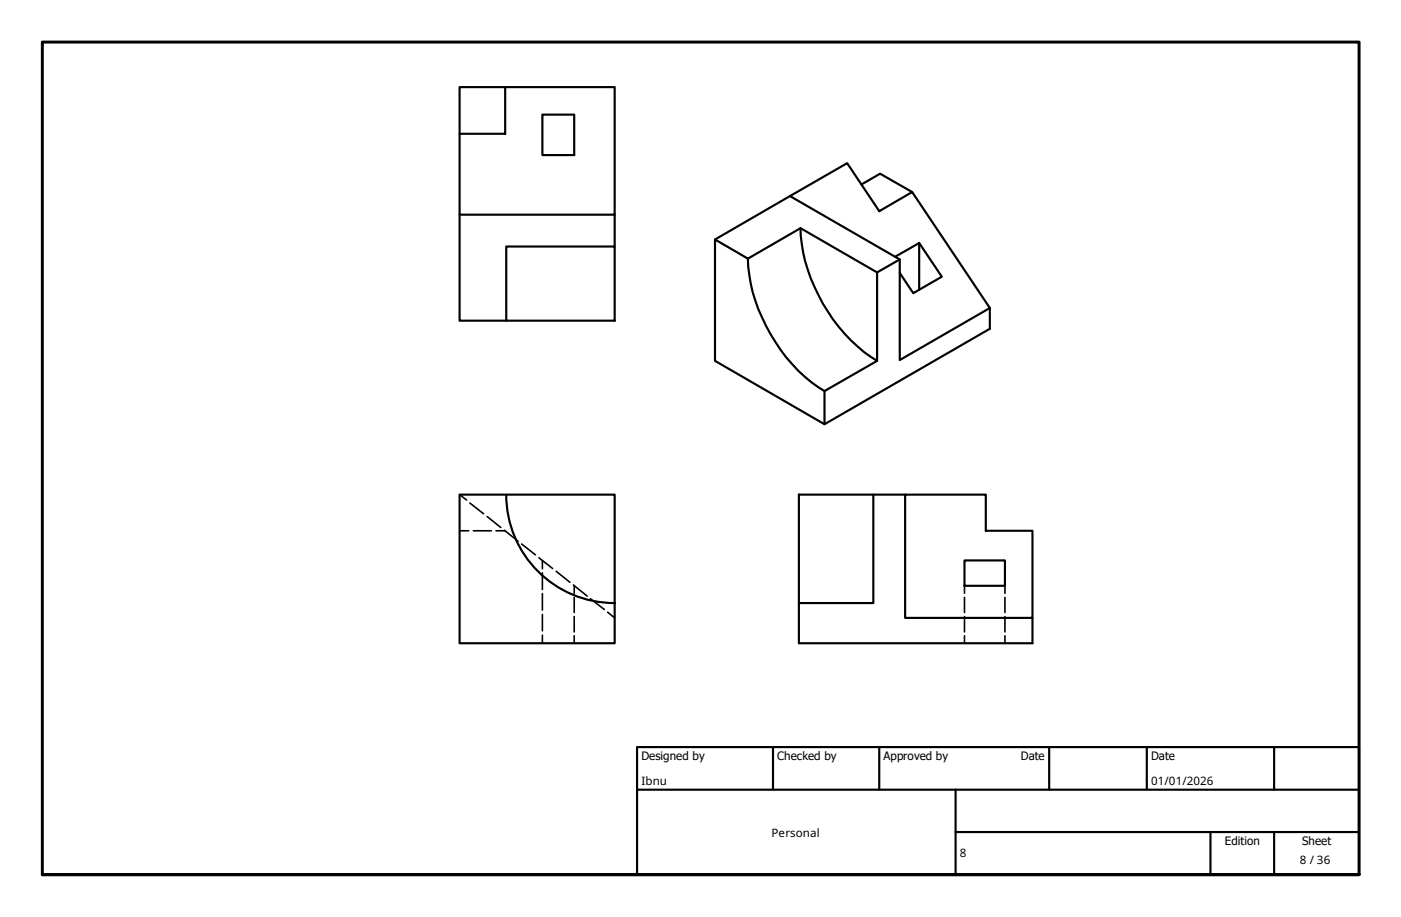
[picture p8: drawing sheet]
<svg xmlns="http://www.w3.org/2000/svg" width="330mm" height="216mm" viewBox="0 0 330 216" stroke-linecap="round" stroke-linejoin="round" font-family="sans-serif">
<!-- layer: Hidden (ISO) -->
<g fill="none" stroke="#000" stroke-width=".38">
<path d="M108.2 116.5l1.7 1.2M110.6 118.4l3.3 2.6M108.2 125h2.2M111.4 125h4.3M114.7 121.6l3.2 2.6M116.8 125h2.1M118.7 124.8l3.3 2.6M122.8 128.1l3.2 2.5M126.9 131.3l3.2 2.6M127.7 132v1.9M127.7 134.9v3.9M127.7 139.8v3.8"/>
<path d="M130.9 134.5l3.3 2.6M135 137.7l3.2 2.6M135.2 137.9v1.8M227.1 137.9v1.8M236.6 137.9v1.8M127.7 144.7v3.8M127.7 149.5v1.9M135.2 140.7v3.5M135.2 145.2v3.6M135.2 149.7v1.7M139 141l3.3 2.5M143.1 144.1l1.6 1.4"/>
<path d="M227.1 140.7v3.5M227.1 145.2v3.6M227.1 149.7v1.7M236.6 140.7v3.5M236.6 145.2v3.6M236.6 149.7v1.7"/>
</g>
<!-- layer: Visible (ISO) -->
<g fill="none" stroke="#000" stroke-width=".51">
<path d="M118.9 20.5h25.8v30h-36.5v-19h10.7zM118.9 20.5h-10.7v11M127.7 27h7.5v9.5h-7.5zM108.2 50.5v25h11M119.2 58h25.5v17.5h-25.5zM144.7 50.5v7.5M168.3 56.4l7.8 4.5M186 46.2l13.5-7.8 7.5 11.3 7.8-4.5 18.2 27.3-21.2 12.3v-23.7zM186 46.2l-17.7 10.2v28.6l25.8 14.9 38.9-22.5v-4.9M188.5 53.7a39.6 39.6 0 0 0 10.4 24.9 36.1 36.1 0 0 0 7.6 6.4M202.8 43.4l4.4-2.5 7.6 4.3M216.4 57.2v11"/>
<path d="M176.1 60.9l12.4-7.2 18 10.4v20.9l-12.4 7.1M176.1 60.9a39.3 39.3 0 0 0 10.4 24.8 31.6 31.6 0 0 0 7.6 6.4M210.8 60.5l5.6-3.3 5.3 8-6.7 3.8-3.2-4.7M211.8 61.1l-5.3 3M194.1 92.1v7.8M108.2 116.5h36.5v34.9h-36.5zM119.2 116.5a25.5 25.5 0 0 0 25.5 25.5M188.1 116.5h17.5v25.5h-17.5zM205.6 116.5h7.5M213.1 116.5h19v8.5h11v20.5h-30zM227.1 132h9.5v5.9h-9.5zM188.1 142v9.4h55v-5.9"/>
</g>
<!-- layer: Border (ISO) -->
<path d="M10 205.9v-196h310v196h-310h310" fill="none" stroke="#000" stroke-width=".7"/>
<!-- layer: Title (ISO) -->
<path d="M150 175.9h170v30h-170zM182 175.9v10M207 175.9v10M247 175.9v10M270 175.9v10M300 175.9v10M150 185.9h170M225 195.9h95M225 185.9v20M285 195.9v10M300 195.9v10" fill="none" stroke="#000" stroke-width=".51"/>
<g font-size="2.7">
<text x="151" y="179">Designed by</text>
<text x="183" y="179">Checked by</text>
<text x="208" y="179">Approved by</text>
<text x="240.3" y="178.9">Date</text>
<text x="271" y="178.9">Date</text>
<text x="151" y="184.8">Ibnu</text>
<text x="271" y="184.8">01/01/2026</text>
<text x="181.7" y="197">Personal</text>
<text x="226" y="201.9">8</text>
<text x="288.4" y="199">Edition</text>
<text x="306" y="203.4">8 / 36</text>
<text x="306.6" y="199">Sheet</text>
</g>
</svg>
